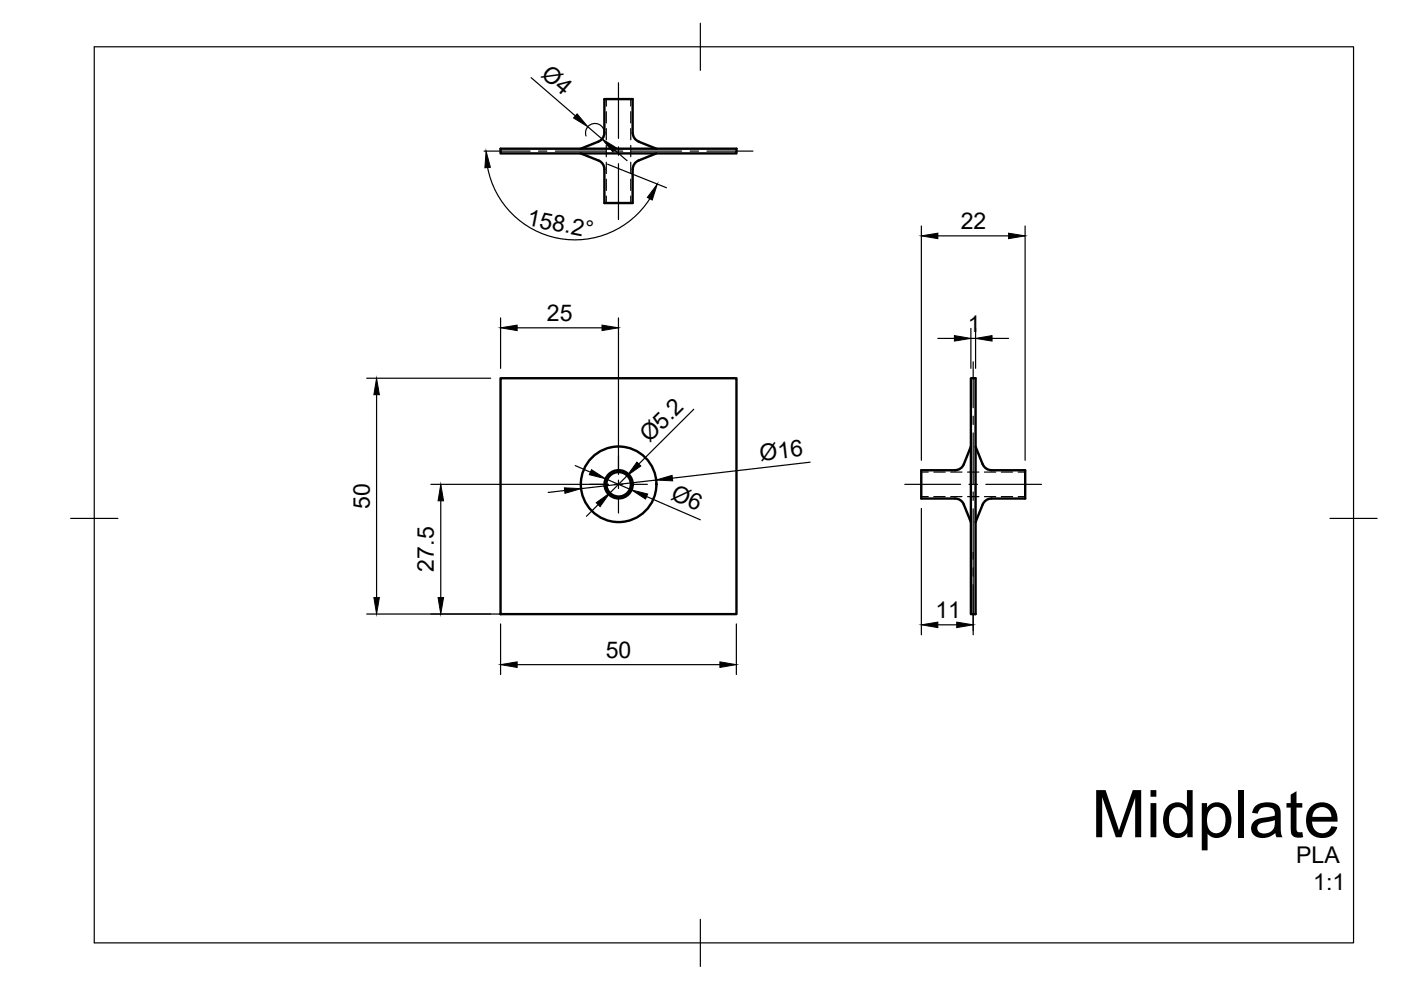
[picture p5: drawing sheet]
<svg xmlns="http://www.w3.org/2000/svg" width="297mm" height="210mm" viewBox="0 0 297 210" stroke-linecap="round" stroke-linejoin="round" font-family="sans-serif">
<!-- layer: Visible -->
<g fill="none" stroke="#000" stroke-width=".51">
<path d="M106.1 31.5h50v1h-50zM123.1 32.5l3.8 1.5a2 2 0 0 1 1.2 1.9v7.1h6v-7.1a2.08 2.08 0 0 1 1.3-1.9l3.7-1.5M126.9 30l-3.8 1.5M126.9 30a2 2 0 0 0 1.2-1.8v-7.2h6v7.2a2.08 2.08 0 0 0 1.3 1.8M135.4 30l3.7 1.5M106.1 80.2h50v50h-50zM205.8 94.7l-1.5 3.7a2.05 2.05 0 0 1-1.8 1.3h-7.2v6h7.2a2 2 0 0 1 1.8 1.3l1.5 3.7M205.8 80.2h1v50h-1zM206.8 94.7l1.6 3.7a2.05 2.05 0 0 0 1.8 1.3h7.2v6h-7.2a2 2 0 0 0-1.8 1.3l-1.6 3.7"/>
<circle cx="131.2" cy="102.7" r="8"/>
<circle cx="131.2" cy="102.7" r="3"/>
<circle cx="131.2" cy="102.7" r="2.59"/>
</g>
<!-- layer: Hidden -->
<g fill="none" stroke="#000" stroke-width=".25">
<path d="M128.5 21v1.5M128.5 23.7v2.4M128.5 27.3v2.3M128.5 30.8v2.4M128.5 34.4v2.4M128.5 38v2.4M133.7 21v1.5M133.7 23.7v2.4M133.7 27.3v2.3M133.7 30.8v2.4M133.7 34.4v2.4M133.7 38v2.4"/>
<path d="M128.5 41.6v1.4M133.7 41.6v1.4M195.3 100.1h1.5M195.3 105.3h1.5M198 100.1h2.4M198 105.3h2.4M201.6 100.1h2.4M201.6 105.3h2.4M205.1 100.1h2.4M205.1 105.3h2.4M208.7 100.1h2.4M208.7 105.3h2.4"/>
<path d="M212.3 100.1h2.4M212.3 105.3h2.4M215.9 100.1h1.5M215.9 105.3h1.5"/>
</g>
<!-- layer: FD_Dimensions -->
<g fill="none" stroke="#000" stroke-width=".25">
<path d="M112.6 16.5l9.4 8.1M103.4 35.5a18.8 18.8 0 0 0 14.9 15 18.8 18.8 0 0 0 19.5-8.4M124.6 26.9l3.1 2.6M128.1 28.2a2 2 0 0 0-2.3-2 2 2 0 0 0-1.5 2.6M128.8 34.8l12.5 5M130.3 31.8l2.6 2.3M195.3 47.9v49.7M198.8 50h15M217.3 47.9v49.7M106.1 67.4v10.7M109.6 69.5h18M131.1 67.4v33.2"/>
<path d="M198.8 71.7h3.6M205.8 69.6v8.5M205.8 71.7h1M206.8 69.6v8.5M210.3 71.7h3.5M77.7 80.2h26.3M79.8 83.7v43M122 98.7l3.2 1.4M147.1 86.8l-11.7 11.6M171.8 98l-29.2 3.4M91.4 102.7h37.6M93.5 106.2v20.5"/>
<path d="M119.7 104l-3.5 .4M126.8 107l-2.5 2.5M128.4 101.5l5.5 2.4M133 100.9l-3.7 3.6M137.1 105.3l11.4 4.9M139.1 101.8l-15.9 1.8M195.3 107.8v26.8M206.3 117.1v17.5M77.7 130.2h76.3M106.1 132.3v10.7M156.1 132.3v10.7M198.8 132.5h4"/>
<path d="M109.6 140.9h43"/>
</g>
<g fill="#000" stroke="#000" stroke-width=".21">
<path d="M103.1 32l.9 3.5-1.2 .1zM122.4 24.1l2.2 2.8-3-1.9zM127.7 29.5l3 1.8-.8 .9zM139.4 39l-1.1 3.4-1.1-.5zM195.3 50l3.5-.6v1.2zM213.8 49.4l3.5 .6-3.5 .6zM106.1 69.5l3.5-.6v1.2zM127.6 68.9l3.5 .6-3.5 .6zM202.4 71.2l3.4 .5-3.4 .6zM206.8 71.7l3.5-.5v1.1zM79.8 80.2l.6 3.5h-1.1zM125.4 99.6l3 1.9-3.5-.9z"/>
<path d="M135 98l.9 .8-2.9 2.1zM93.5 102.7l.5 3.5h-1.1zM119.7 103.4l3.5 .2-3.4 1zM126.4 106.6l2.9-2.1-2.1 2.9zM133.9 103.9l3.4 .8-.4 1.1zM139.1 101.8l3.4-1 .1 1.2zM79.3 126.7h1.1l-.6 3.5zM92.9 126.7h1.1l-.5 3.5zM195.3 132.5l3.5-.6v1.2zM202.8 131.9l3.5 .6-3.5 .6zM106.1 140.9l3.5-.6v1.2zM152.6 140.3l3.5 .6-3.5 .6z"/>
</g>
<!-- layer: BORDER -->
<path d="M20 9.9h267v190h-267zM148.5 4.9v10M15 109.9h10M282 109.9h10M148.5 194.9v10" fill="none" stroke="#000" stroke-width=".25"/>
<!-- layer: Smart Centers -->
<g fill="none" stroke="#000" stroke-width=".25">
<path d="M131.1 17.5v11.9M102.6 32h9.8M114.2 32h1.8M117.8 32h10.7M130.2 32h1.8M131.1 31.1v1.8M131.1 34.7v11.8M133.8 32h10.7M146.3 32h1.8M149.9 32h9.7M206.3 76.7v9.7M131.1 96.6v3.4"/>
<path d="M206.3 88.2v1.8M206.3 91.8v10.7M125 102.7h3.5M130.2 102.7h1.8M131.1 101.8v1.8M131.1 105.4v3.4M133.8 102.7h3.4M191.8 102.7h11.9M205.4 102.7h1.8M206.3 104.3v1.8M206.3 107.9v10.7M209 102.7h11.8"/>
<path d="M206.3 120.4v1.8M206.3 123.9v9.8"/>
</g>
<text font-size="14" x="231.4" y="177.5">Midplate</text>
<g font-size="4.9">
<text x="114.5" y="16.1" transform="rotate(41 114.5 16.1)">Ø4</text>
<text x="111.5" y="47.7" transform="rotate(11 111.5 47.7)">158.2°</text>
<text x="203.7" y="48.6">22</text>
<text x="116" y="68.1">25</text>
<text x="205.2" y="70.4">1</text>
<text x="137.7" y="94" transform="rotate(-45 137.7 94)">Ø5.2</text>
<text x="161.2" y="97.7" transform="rotate(-7 161.2 97.7)">Ø16</text>
<text x="78.4" y="107.9" transform="rotate(-90 78.4 107.9)">50</text>
<text x="142" y="105.7" transform="rotate(24 142 105.7)">Ø6</text>
<text x="92" y="121.2" transform="rotate(-90 92 121.2)">27.5</text>
<text x="198.3" y="131.1">11</text>
<text x="128.4" y="139.5">50</text>
<text x="274.8" y="183.1">PLA</text>
<text x="278.4" y="188.7">1:1</text>
</g>
</svg>
